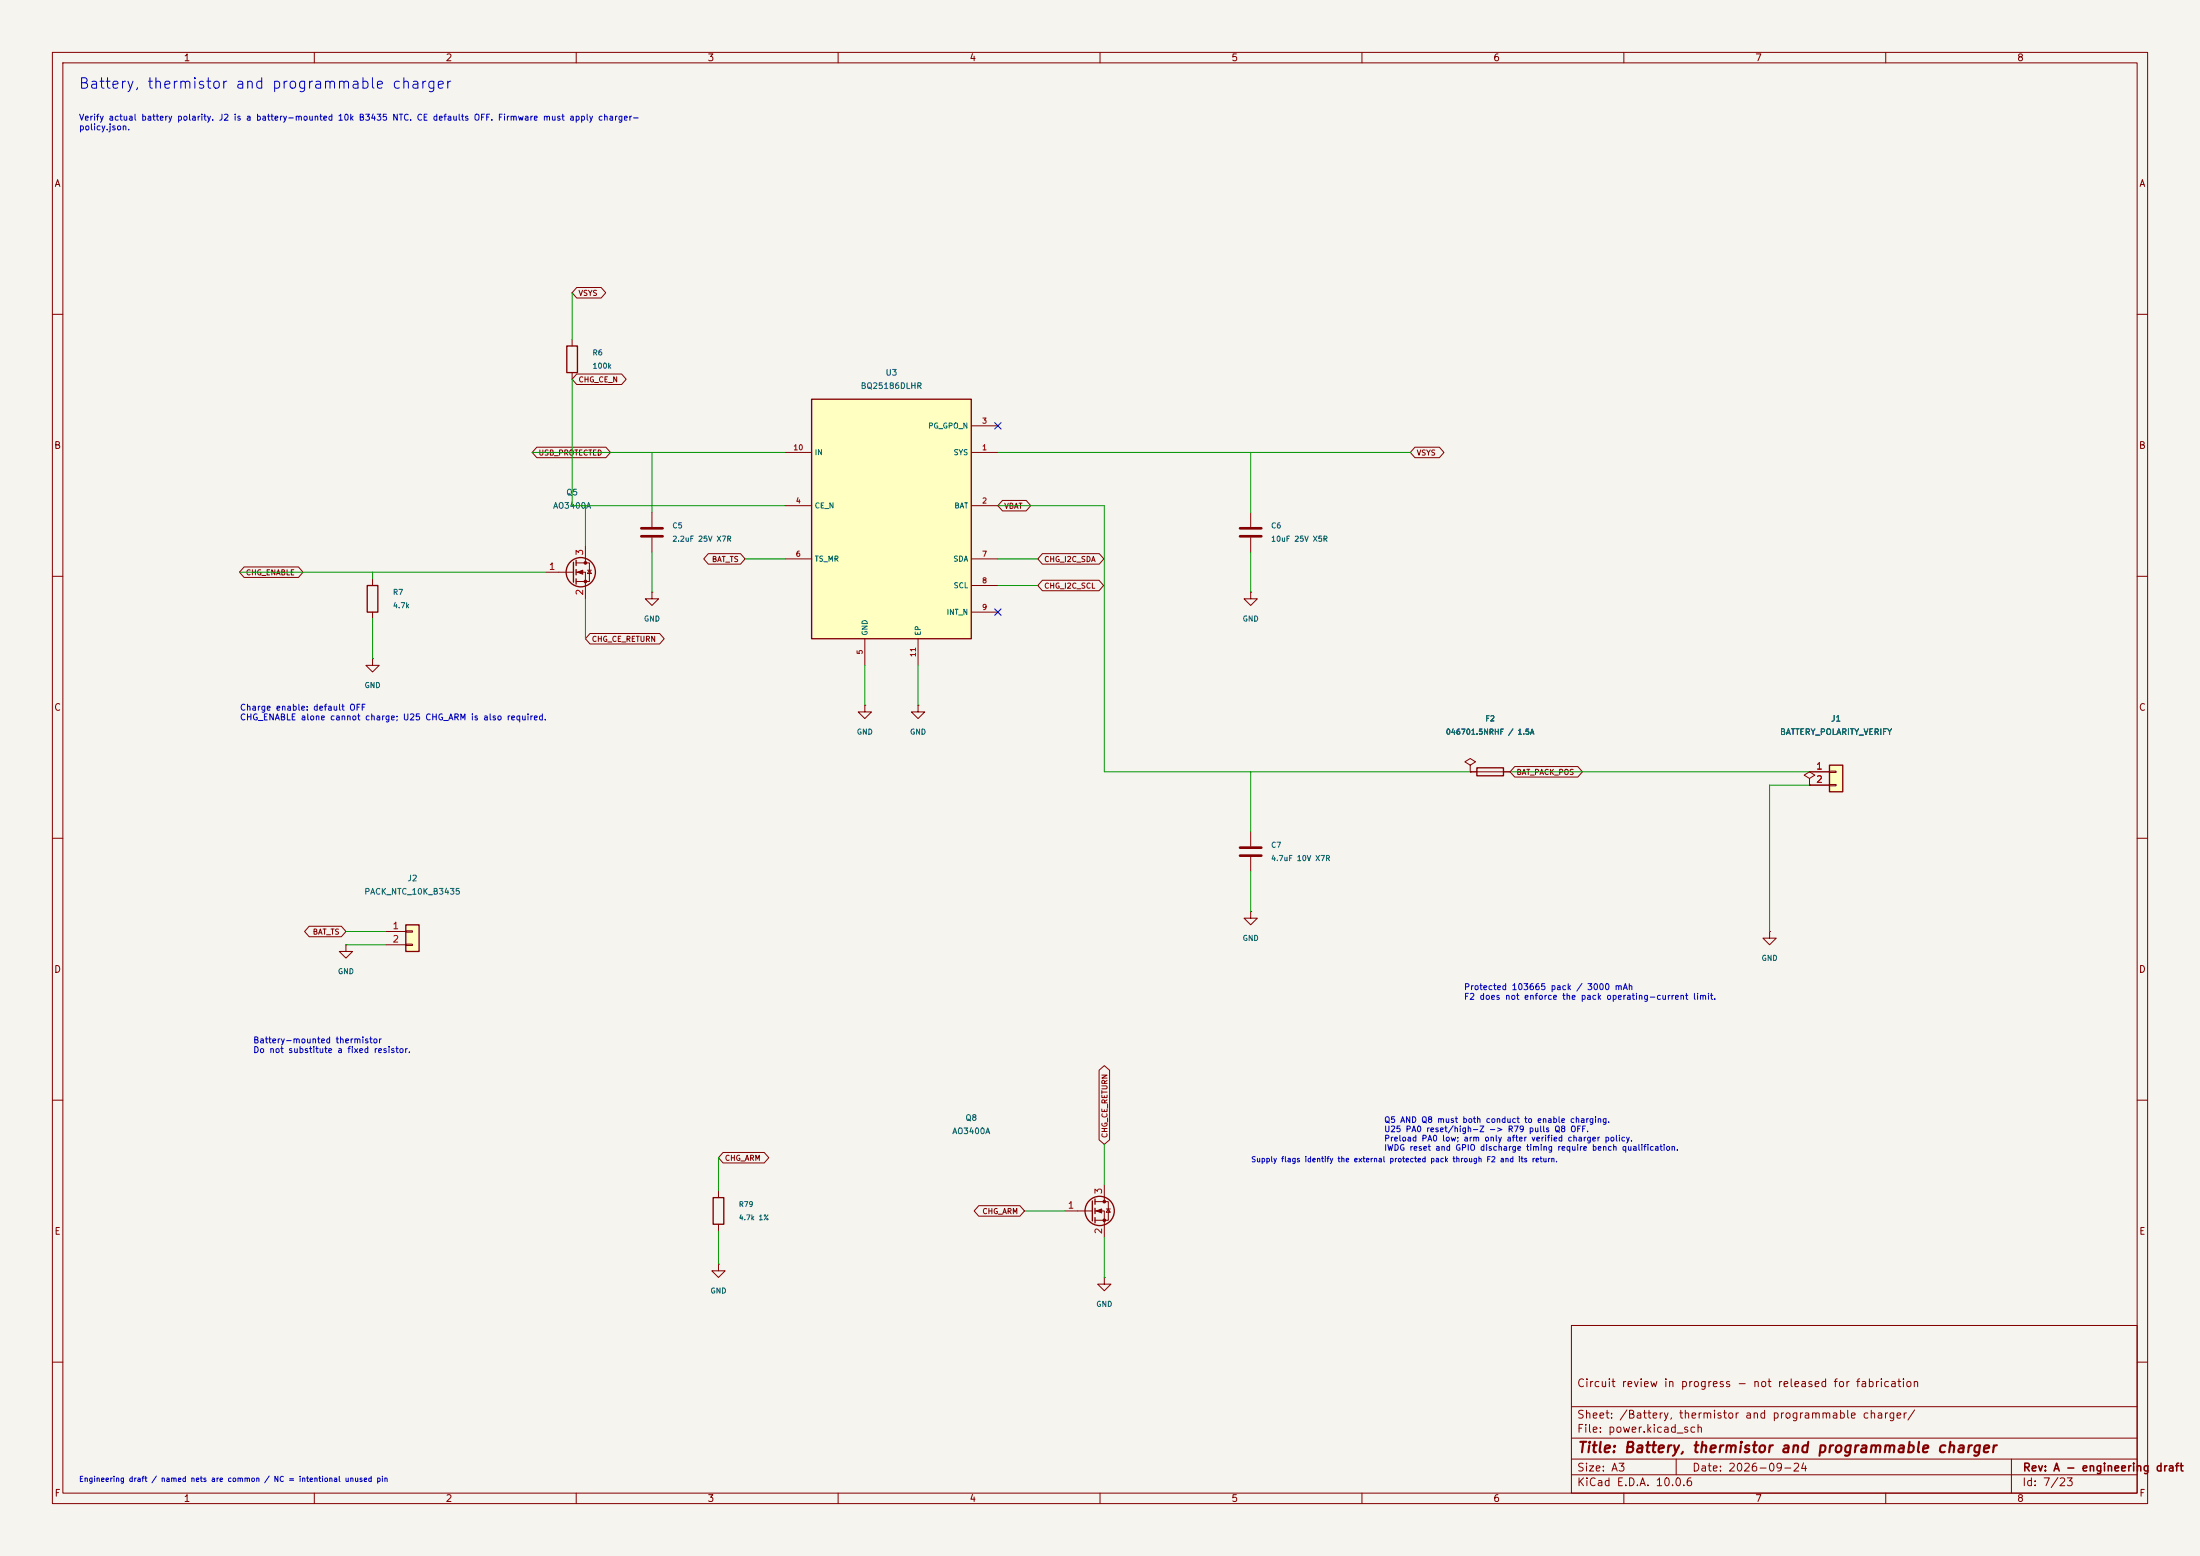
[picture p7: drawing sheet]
(kicad_sch
 (version 20250114)
 (generator "eeschema")
 (paper "A3")
 (title_block
  (title "Battery, thermistor and programmable charger")
  (date "2026-09-24")
  (rev "A - engineering draft")
  (comment 1 "Circuit review in progress - not released for fabrication"))
 (lib_symbols
  (symbol "Handset:BQ25186"
   (pin_names
    (offset 0.5)) (in_bom yes) (on_board yes)
   (property "Reference" "U" (at 0 0 0) (effects (font (size 1.27 1.27))))
   (property "Value" "BQ25186" (at 0 -2.54 0) (effects (font (size 1.27 1.27))))
   (property "Footprint" "Package_DFN_QFN:Texas_DLH0010A_WSON-10-1EP_2.2x2mm_P0.4mm_EP0.9x1.5mm" (at 0 0 0) (effects (font (size 1.27 1.27)) (hide yes)))
   (symbol "BQ25186_0_1"
    (rectangle (start -15.24 20.32) (end 15.24 -25.4) (stroke (width 0.254) (type default)) (fill (type background))))
   (symbol "BQ25186_1_1"
    (pin power_out line (at 20.32 10.16 180) (length 5.08) (name "SYS" (effects (font (size 1 1)))) (number "1" (effects (font (size 1 1)))))
    (pin power_in line (at 20.32 0 180) (length 5.08) (name "BAT" (effects (font (size 1 1)))) (number "2" (effects (font (size 1 1)))))
    (pin open_collector line (at 20.32 15.24 180) (length 5.08) (name "PG_GPO_N" (effects (font (size 1 1)))) (number "3" (effects (font (size 1 1)))))
    (pin input line (at -20.32 0 0) (length 5.08) (name "CE_N" (effects (font (size 1 1)))) (number "4" (effects (font (size 1 1)))))
    (pin power_in line (at -5.08 -30.48 90) (length 5.08) (name "GND" (effects (font (size 1 1)))) (number "5" (effects (font (size 1 1)))))
    (pin passive line (at -20.32 -10.16 0) (length 5.08) (name "TS_MR" (effects (font (size 1 1)))) (number "6" (effects (font (size 1 1)))))
    (pin bidirectional line (at 20.32 -10.16 180) (length 5.08) (name "SDA" (effects (font (size 1 1)))) (number "7" (effects (font (size 1 1)))))
    (pin input line (at 20.32 -15.24 180) (length 5.08) (name "SCL" (effects (font (size 1 1)))) (number "8" (effects (font (size 1 1)))))
    (pin open_collector line (at 20.32 -20.32 180) (length 5.08) (name "INT_N" (effects (font (size 1 1)))) (number "9" (effects (font (size 1 1)))))
    (pin power_in line (at -20.32 10.16 0) (length 5.08) (name "IN" (effects (font (size 1 1)))) (number "10" (effects (font (size 1 1)))))
    (pin power_in line (at 5.08 -30.48 90) (length 5.08) (name "EP" (effects (font (size 1 1)))) (number "11" (effects (font (size 1 1)))))))
  (symbol "Device:C"
   (pin_numbers (hide yes))
   (pin_names
    (offset 0.254)) (exclude_from_sim no) (in_bom yes) (on_board yes)
   (in_pos_files yes)
   (duplicate_pin_numbers_are_jumpers no)
   (property "Reference" "C" (at 0.635 2.54 0) (show_name no) (do_not_autoplace no) (effects (font (size 1.27 1.27)) (justify left)))
   (property "Value" "C" (at 0.635 -2.54 0) (show_name no) (do_not_autoplace no) (effects (font (size 1.27 1.27)) (justify left)))
   (property "Footprint" "" (at 0.9652 -3.81 0) (show_name no) (do_not_autoplace no) (hide yes) (effects (font (size 1.27 1.27))))
   (property "Datasheet" "" (at 0 0 0) (show_name no) (do_not_autoplace no) (hide yes) (effects (font (size 1.27 1.27))))
   (property "Description" "Unpolarized capacitor" (at 0 0 0) (show_name no) (do_not_autoplace no) (hide yes) (effects (font (size 1.27 1.27))))
   (symbol "C_0_1"
    (polyline (pts (xy -2.032 0.762) (xy 2.032 0.762)) (stroke (width 0.508) (type default)) (fill (type none)))
    (polyline (pts (xy -2.032 -0.762) (xy 2.032 -0.762)) (stroke (width 0.508) (type default)) (fill (type none))))
   (symbol "C_1_1"
    (pin passive line (at 0 3.81 270) (length 2.794) (name "" (effects (font (size 1.27 1.27)))) (number "1" (effects (font (size 1.27 1.27)))))
    (pin passive line (at 0 -3.81 90) (length 2.794) (name "" (effects (font (size 1.27 1.27)))) (number "2" (effects (font (size 1.27 1.27))))))
   (embedded_fonts no))
  (symbol "Device:Fuse"
   (pin_numbers (hide yes))
   (pin_names
    (offset 0)) (exclude_from_sim no) (in_bom yes) (on_board yes)
   (in_pos_files yes)
   (duplicate_pin_numbers_are_jumpers no)
   (property "Reference" "F" (at 2.032 0 90) (show_name no) (do_not_autoplace no) (effects (font (size 1.27 1.27))))
   (property "Value" "Fuse" (at -1.905 0 90) (show_name no) (do_not_autoplace no) (effects (font (size 1.27 1.27))))
   (property "Footprint" "" (at -1.778 0 90) (show_name no) (do_not_autoplace no) (hide yes) (effects (font (size 1.27 1.27))))
   (property "Datasheet" "" (at 0 0 0) (show_name no) (do_not_autoplace no) (hide yes) (effects (font (size 1.27 1.27))))
   (property "Description" "Fuse" (at 0 0 0) (show_name no) (do_not_autoplace no) (hide yes) (effects (font (size 1.27 1.27))))
   (symbol "Fuse_0_1"
    (rectangle (start -0.762 -2.54) (end 0.762 2.54) (stroke (width 0.254) (type default)) (fill (type none)))
    (polyline (pts (xy 0 2.54) (xy 0 -2.54)) (stroke (width 0) (type default)) (fill (type none))))
   (symbol "Fuse_1_1"
    (pin passive line (at 0 3.81 270) (length 1.27) (name "" (effects (font (size 1.27 1.27)))) (number "1" (effects (font (size 1.27 1.27)))))
    (pin passive line (at 0 -3.81 90) (length 1.27) (name "" (effects (font (size 1.27 1.27)))) (number "2" (effects (font (size 1.27 1.27))))))
   (embedded_fonts no))
  (symbol "Device:R"
   (pin_numbers (hide yes))
   (pin_names
    (offset 0)) (exclude_from_sim no) (in_bom yes) (on_board yes)
   (in_pos_files yes)
   (duplicate_pin_numbers_are_jumpers no)
   (property "Reference" "R" (at 2.032 0 90) (show_name no) (do_not_autoplace no) (effects (font (size 1.27 1.27))))
   (property "Value" "R" (at 0 0 90) (show_name no) (do_not_autoplace no) (effects (font (size 1.27 1.27))))
   (property "Footprint" "" (at -1.778 0 90) (show_name no) (do_not_autoplace no) (hide yes) (effects (font (size 1.27 1.27))))
   (property "Datasheet" "" (at 0 0 0) (show_name no) (do_not_autoplace no) (hide yes) (effects (font (size 1.27 1.27))))
   (property "Description" "Resistor" (at 0 0 0) (show_name no) (do_not_autoplace no) (hide yes) (effects (font (size 1.27 1.27))))
   (symbol "R_0_1"
    (rectangle (start -1.016 -2.54) (end 1.016 2.54) (stroke (width 0.254) (type default)) (fill (type none))))
   (symbol "R_1_1"
    (pin passive line (at 0 3.81 270) (length 1.27) (name "" (effects (font (size 1.27 1.27)))) (number "1" (effects (font (size 1.27 1.27)))))
    (pin passive line (at 0 -3.81 90) (length 1.27) (name "" (effects (font (size 1.27 1.27)))) (number "2" (effects (font (size 1.27 1.27))))))
   (embedded_fonts no))
  (symbol "Connector_Generic:Conn_01x02"
   (pin_names
    (offset 1.016) (hide yes)) (exclude_from_sim no) (in_bom yes) (on_board yes)
   (in_pos_files yes)
   (duplicate_pin_numbers_are_jumpers no)
   (property "Reference" "J" (at 0 2.54 0) (show_name no) (do_not_autoplace no) (effects (font (size 1.27 1.27))))
   (property "Value" "Conn_01x02" (at 0 -5.08 0) (show_name no) (do_not_autoplace no) (effects (font (size 1.27 1.27))))
   (property "Footprint" "" (at 0 0 0) (show_name no) (do_not_autoplace no) (hide yes) (effects (font (size 1.27 1.27))))
   (property "Datasheet" "" (at 0 0 0) (show_name no) (do_not_autoplace no) (hide yes) (effects (font (size 1.27 1.27))))
   (property "Description" "Generic connector, single row, 01x02, script generated (kicad-library-utils/schlib/autogen/connector/)" (at 0 0 0) (show_name no) (do_not_autoplace no) (hide yes) (effects (font (size 1.27 1.27))))
   (symbol "Conn_01x02_1_1"
    (rectangle (start -1.27 1.27) (end 1.27 -3.81) (stroke (width 0.254) (type default)) (fill (type background)))
    (rectangle (start -1.27 0.127) (end 0 -0.127) (stroke (width 0.1524) (type default)) (fill (type none)))
    (rectangle (start -1.27 -2.413) (end 0 -2.667) (stroke (width 0.1524) (type default)) (fill (type none)))
    (pin passive line (at -5.08 0 0) (length 3.81) (name "Pin_1" (effects (font (size 1.27 1.27)))) (number "1" (effects (font (size 1.27 1.27)))))
    (pin passive line (at -5.08 -2.54 0) (length 3.81) (name "Pin_2" (effects (font (size 1.27 1.27)))) (number "2" (effects (font (size 1.27 1.27))))))
   (embedded_fonts no))
  (symbol "Transistor_FET:Q_NMOS_GSD"
   (pin_names
    (offset 0) (hide yes)) (exclude_from_sim no) (in_bom yes) (on_board yes)
   (in_pos_files yes)
   (duplicate_pin_numbers_are_jumpers no)
   (property "Reference" "Q" (at 5.08 1.905 0) (show_name no) (do_not_autoplace no) (effects (font (size 1.27 1.27)) (justify left)))
   (property "Value" "Q_NMOS_GSD" (at 5.08 0 0) (show_name no) (do_not_autoplace no) (effects (font (size 1.27 1.27)) (justify left)))
   (property "Footprint" "" (at 5.08 2.54 0) (show_name no) (do_not_autoplace no) (hide yes) (effects (font (size 1.27 1.27))))
   (property "Datasheet" "" (at 0 0 0) (show_name no) (do_not_autoplace no) (hide yes) (effects (font (size 1.27 1.27))))
   (property "Description" "N-MOSFET transistor, gate/source/drain" (at 0 0 0) (show_name no) (do_not_autoplace no) (hide yes) (effects (font (size 1.27 1.27))))
   (symbol "Q_NMOS_GSD_0_1"
    (polyline (pts (xy 0.254 1.905) (xy 0.254 -1.905)) (stroke (width 0.254) (type default)) (fill (type none)))
    (polyline (pts (xy 0.254 0) (xy -2.54 0)) (stroke (width 0) (type default)) (fill (type none)))
    (polyline (pts (xy 0.762 2.286) (xy 0.762 1.27)) (stroke (width 0.254) (type default)) (fill (type none)))
    (polyline (pts (xy 0.762 0.508) (xy 0.762 -0.508)) (stroke (width 0.254) (type default)) (fill (type none)))
    (polyline (pts (xy 0.762 -1.27) (xy 0.762 -2.286)) (stroke (width 0.254) (type default)) (fill (type none)))
    (polyline (pts (xy 0.762 -1.778) (xy 3.302 -1.778) (xy 3.302 1.778) (xy 0.762 1.778)) (stroke (width 0) (type default)) (fill (type none)))
    (polyline (pts (xy 1.016 0) (xy 2.032 0.381) (xy 2.032 -0.381) (xy 1.016 0)) (stroke (width 0) (type default)) (fill (type outline)))
    (circle (center 1.651 0) (radius 2.794) (stroke (width 0.254) (type default)) (fill (type none)))
    (polyline (pts (xy 2.54 2.54) (xy 2.54 1.778)) (stroke (width 0) (type default)) (fill (type none)))
    (circle (center 2.54 1.778) (radius 0.254) (stroke (width 0) (type default)) (fill (type outline)))
    (circle (center 2.54 -1.778) (radius 0.254) (stroke (width 0) (type default)) (fill (type outline)))
    (polyline (pts (xy 2.54 -2.54) (xy 2.54 0) (xy 0.762 0)) (stroke (width 0) (type default)) (fill (type none)))
    (polyline (pts (xy 2.921 0.381) (xy 3.683 0.381)) (stroke (width 0) (type default)) (fill (type none)))
    (polyline (pts (xy 3.302 0.381) (xy 2.921 -0.254) (xy 3.683 -0.254) (xy 3.302 0.381)) (stroke (width 0) (type default)) (fill (type none))))
   (symbol "Q_NMOS_GSD_1_1"
    (pin input line (at -5.08 0 0) (length 2.54) (name "G" (effects (font (size 1.27 1.27)))) (number "1" (effects (font (size 1.27 1.27)))))
    (pin passive line (at 2.54 -5.08 90) (length 2.54) (name "S" (effects (font (size 1.27 1.27)))) (number "2" (effects (font (size 1.27 1.27)))))
    (pin passive line (at 2.54 5.08 270) (length 2.54) (name "D" (effects (font (size 1.27 1.27)))) (number "3" (effects (font (size 1.27 1.27))))))
   (embedded_fonts no))
  (symbol "power:GND"
   (power global)
   (pin_numbers (hide yes))
   (pin_names
    (offset 0) (hide yes)) (exclude_from_sim no) (in_bom yes) (on_board yes)
   (in_pos_files yes)
   (duplicate_pin_numbers_are_jumpers no)
   (property "Reference" "#PWR" (at 0 -6.35 0) (show_name no) (do_not_autoplace no) (hide yes) (effects (font (size 1.27 1.27))))
   (property "Value" "GND" (at 0 -3.81 0) (show_name no) (do_not_autoplace no) (effects (font (size 1.27 1.27))))
   (property "Footprint" "" (at 0 0 0) (show_name no) (do_not_autoplace no) (hide yes) (effects (font (size 1.27 1.27))))
   (property "Datasheet" "" (at 0 0 0) (show_name no) (do_not_autoplace no) (hide yes) (effects (font (size 1.27 1.27))))
   (property "Description" "Power symbol creates a global label with name \"GND\" , ground" (at 0 0 0) (show_name no) (do_not_autoplace no) (hide yes) (effects (font (size 1.27 1.27))))
   (symbol "GND_0_1"
    (polyline (pts (xy 0 0) (xy 0 -1.27) (xy 1.27 -1.27) (xy 0 -2.54) (xy -1.27 -1.27) (xy 0 -1.27)) (stroke (width 0) (type default)) (fill (type none))))
   (symbol "GND_1_1"
    (pin power_in line (at 0 0 270) (length 0) (name "" (effects (font (size 1.27 1.27)))) (number "1" (effects (font (size 1.27 1.27))))))
   (embedded_fonts no))
  (symbol "power:PWR_FLAG"
   (power global)
   (pin_numbers (hide yes))
   (pin_names
    (offset 0) (hide yes)) (exclude_from_sim no) (in_bom yes) (on_board yes)
   (in_pos_files yes)
   (duplicate_pin_numbers_are_jumpers no)
   (property "Reference" "#FLG" (at 0 1.905 0) (show_name no) (do_not_autoplace no) (hide yes) (effects (font (size 1.27 1.27))))
   (property "Value" "PWR_FLAG" (at 0 3.81 0) (show_name no) (do_not_autoplace no) (effects (font (size 1.27 1.27))))
   (property "Footprint" "" (at 0 0 0) (show_name no) (do_not_autoplace no) (hide yes) (effects (font (size 1.27 1.27))))
   (property "Datasheet" "" (at 0 0 0) (show_name no) (do_not_autoplace no) (hide yes) (effects (font (size 1.27 1.27))))
   (property "Description" "Special symbol for telling ERC where power comes from" (at 0 0 0) (show_name no) (do_not_autoplace no) (hide yes) (effects (font (size 1.27 1.27))))
   (symbol "PWR_FLAG_0_0"
    (pin power_out line (at 0 0 90) (length 0) (name "" (effects (font (size 1.27 1.27)))) (number "1" (effects (font (size 1.27 1.27))))))
   (symbol "PWR_FLAG_0_1"
    (polyline (pts (xy 0 0) (xy 0 1.27) (xy -1.016 1.905) (xy 0 2.54) (xy 1.016 1.905) (xy 0 1.27)) (stroke (width 0) (type default)) (fill (type none))))
   (embedded_fonts no)))
 (text "Battery, thermistor and programmable charger" (at 15 15 0) (effects (font (size 2 2)) (justify left top)))
 (text "Verify actual battery polarity. J2 is a battery-mounted 10k B3435 NTC. CE defaults OFF. Firmware must apply charger-\npolicy.json." (at 15 22 0) (effects (font (size 1.15 1.15)) (justify left top)))
 (text "Engineering draft / named nets are common / NC = intentional unused pin" (at 15 282 0) (effects (font (size 1 1)) (justify left top)))
 (symbol
  (lib_id "Handset:BQ25186") (at 170.18 96.52 0) (unit 1) (in_bom yes) (on_board yes) (dnp no)
  (property "Reference" "U3" (at 170.18 71.12 0) (effects (font (size 1.1 1.1))))
  (property "Value" "BQ25186DLHR" (at 170.18 73.66 0) (effects (font (size 1.1 1.1))))
  (property "Footprint" "Package_DFN_QFN:Texas_DLH0010A_WSON-10-1EP_2.2x2mm_P0.4mm_EP0.9x1.5mm" (at 170.18 96.52 0) (effects (font (size 1 1)) (hide yes))) (pin "1") (pin "2") (pin "3") (pin "4") (pin "5") (pin "6") (pin "7") (pin "8") (pin "9") (pin "10") (pin "11"))
 (symbol
  (lib_id "Device:C") (at 124.46 101.6 0) (unit 1) (in_bom yes) (on_board yes) (dnp no)
  (property "Reference" "C5" (at 128.26999999999998 100.33 0) (effects (font (size 1 1)) (justify left)))
  (property "Value" "2.2uF 25V X7R" (at 128.26999999999998 102.86999999999999 0) (effects (font (size 1 1)) (justify left)))
  (property "Footprint" "Capacitor_SMD:C_0805_2012Metric" (at 124.46 101.6 0) (effects (font (size 1 1)) (hide yes))) (pin "1") (pin "2"))
 (symbol
  (lib_id "Device:C") (at 238.76 101.6 0) (unit 1) (in_bom yes) (on_board yes) (dnp no)
  (property "Reference" "C6" (at 242.57 100.33 0) (effects (font (size 1 1)) (justify left)))
  (property "Value" "10uF 25V X5R" (at 242.57 102.86999999999999 0) (effects (font (size 1 1)) (justify left)))
  (property "Footprint" "Capacitor_SMD:C_0805_2012Metric" (at 238.76 101.6 0) (effects (font (size 1 1)) (hide yes))) (pin "1") (pin "2"))
 (symbol
  (lib_id "Device:C") (at 238.76 162.56 0) (unit 1) (in_bom yes) (on_board yes) (dnp no)
  (property "Reference" "C7" (at 242.57 161.29 0) (effects (font (size 1 1)) (justify left)))
  (property "Value" "4.7uF 10V X7R" (at 242.57 163.83 0) (effects (font (size 1 1)) (justify left)))
  (property "Footprint" "Capacitor_SMD:C_0603_1608Metric" (at 238.76 162.56 0) (effects (font (size 1 1)) (hide yes))) (pin "1") (pin "2"))
 (symbol
  (lib_id "Device:Fuse") (at 284.48 147.32 270) (unit 1) (in_bom yes) (on_board yes) (dnp no)
  (property "Reference" "F2" (at 284.48 137.16 90) (effects (font (size 1 1))))
  (property "Value" "046701.5NRHF / 1.5A" (at 284.48 139.7 90) (effects (font (size 1 1))))
  (property "Footprint" "Fuse:Fuse_0603_1608Metric" (at 284.48 147.32 0) (effects (font (size 1.27 1.27)) (hide yes))) (pin "1") (pin "2"))
 (symbol
  (lib_id "Device:R") (at 109.22 68.58 0) (unit 1) (in_bom yes) (on_board yes) (dnp no)
  (property "Reference" "R6" (at 113.03 67.31 0) (effects (font (size 1 1)) (justify left)))
  (property "Value" "100k" (at 113.03 69.85 0) (effects (font (size 1 1)) (justify left)))
  (property "Footprint" "Resistor_SMD:R_0402_1005Metric" (at 109.22 68.58 0) (effects (font (size 1 1)) (hide yes))) (pin "1") (pin "2"))
 (symbol
  (lib_id "Device:R") (at 71.12 114.3 0) (unit 1) (in_bom yes) (on_board yes) (dnp no)
  (property "Reference" "R7" (at 74.93 113.03 0) (effects (font (size 1 1)) (justify left)))
  (property "Value" "4.7k" (at 74.93 115.57 0) (effects (font (size 1 1)) (justify left)))
  (property "Footprint" "Resistor_SMD:R_0402_1005Metric" (at 71.12 114.3 0) (effects (font (size 1 1)) (hide yes))) (pin "1") (pin "2"))
 (symbol
  (lib_id "Connector_Generic:Conn_01x02") (at 350.52 147.32 0) (unit 1) (in_bom yes) (on_board yes) (dnp no)
  (property "Reference" "J1" (at 350.52 137.16 0) (effects (font (size 1.1 1.1))))
  (property "Value" "BATTERY_POLARITY_VERIFY" (at 350.52 139.7 0) (effects (font (size 1.1 1.1))))
  (property "Footprint" "Connector_JST:JST_PH_B2B-PH-SM4-TB_1x02-1MP_P2.00mm_Vertical" (at 350.52 147.32 0) (effects (font (size 1 1)) (hide yes))) (pin "1") (pin "2"))
 (symbol
  (lib_id "Connector_Generic:Conn_01x02") (at 78.74 177.8 0) (unit 1) (in_bom yes) (on_board yes) (dnp no)
  (property "Reference" "J2" (at 78.74 167.64 0) (effects (font (size 1.1 1.1))))
  (property "Value" "PACK_NTC_10K_B3435" (at 78.74 170.18 0) (effects (font (size 1.1 1.1))))
  (property "Footprint" "Connector_JST:JST_GH_BM02B-GHS-TBT_1x02-1MP_P1.25mm_Vertical" (at 78.74 177.8 0) (effects (font (size 1 1)) (hide yes))) (pin "1") (pin "2"))
 (symbol
  (lib_id "Transistor_FET:Q_NMOS_GSD") (at 109.22 109.22 0) (unit 1) (in_bom yes) (on_board yes) (dnp no)
  (property "Reference" "Q5" (at 109.22 93.98 0) (effects (font (size 1.1 1.1))))
  (property "Value" "AO3400A" (at 109.22 96.52 0) (effects (font (size 1.1 1.1))))
  (property "Footprint" "Package_TO_SOT_SMD:SOT-23" (at 109.22 109.22 0) (effects (font (size 1.27 1.27)) (hide yes))) (pin "1") (pin "2") (pin "3"))
 (wire (pts (xy 101.6000 86.3600) (xy 124.4600 86.3600)) (stroke (width 0) (type default)))
 (wire (pts (xy 124.4600 86.3600) (xy 149.8600 86.3600)) (stroke (width 0) (type default)))
 (global_label "USB_PROTECTED"
  (shape bidirectional) (at 101.6 86.36 0) (effects (font (size 1 1)) (justify left)))
 (wire (pts (xy 124.4600 97.7900) (xy 124.4600 86.3600)) (stroke (width 0) (type default)))
 (junction (at 124.46 86.36)
  (diameter 0) (color 0 0 0 0))
 (wire (pts (xy 269.2400 86.3600) (xy 238.7600 86.3600)) (stroke (width 0) (type default)))
 (wire (pts (xy 238.7600 86.3600) (xy 190.5000 86.3600)) (stroke (width 0) (type default)))
 (global_label "VSYS"
  (shape bidirectional) (at 269.24 86.36 0) (effects (font (size 1 1)) (justify left)))
 (wire (pts (xy 238.7600 97.7900) (xy 238.7600 86.3600)) (stroke (width 0) (type default)))
 (junction (at 238.76 86.36)
  (diameter 0) (color 0 0 0 0))
 (wire (pts (xy 190.5000 96.5200) (xy 210.8200 96.5200)) (stroke (width 0) (type default)))
 (wire (pts (xy 210.8200 96.5200) (xy 210.8200 147.3200)) (stroke (width 0) (type default)))
 (wire (pts (xy 210.8200 147.3200) (xy 238.7600 147.3200)) (stroke (width 0) (type default)))
 (wire (pts (xy 238.7600 147.3200) (xy 280.6700 147.3200)) (stroke (width 0) (type default)))
 (global_label "VBAT"
  (shape bidirectional) (at 190.5 96.52 0) (effects (font (size 1 1)) (justify left)))
 (wire (pts (xy 238.7600 158.7500) (xy 238.7600 147.3200)) (stroke (width 0) (type default)))
 (junction (at 238.76 147.32)
  (diameter 0) (color 0 0 0 0))
 (wire (pts (xy 288.2900 147.3200) (xy 345.4400 147.3200)) (stroke (width 0) (type default)))
 (global_label "BAT_PACK_POS"
  (shape bidirectional) (at 288.29 147.32 0) (effects (font (size 1 1)) (justify left)))
 (wire (pts (xy 345.4400 149.8600) (xy 337.8200 149.8600)) (stroke (width 0) (type default)))
 (wire (pts (xy 337.8200 149.8600) (xy 337.8200 177.8000)) (stroke (width 0) (type default)))
 (symbol
  (lib_id "power:GND") (at 337.82 177.8 0) (unit 1) (in_bom yes) (on_board yes) (dnp no)
  (property "Reference" "#PWR7024" (at 337.82 177.8 0) (effects (font (size 1 1)) (hide yes)))
  (property "Value" "GND" (at 337.82 182.88000000000002 0) (effects (font (size 1 1)))) (pin "1"))
 (wire (pts (xy 109.2200 64.7700) (xy 109.2200 55.8800)) (stroke (width 0) (type default)))
 (global_label "VSYS"
  (shape bidirectional) (at 109.22 55.88 0) (effects (font (size 1 1)) (justify left)))
 (wire (pts (xy 109.2200 72.3900) (xy 109.2200 96.5200)) (stroke (width 0) (type default)))
 (wire (pts (xy 109.2200 96.5200) (xy 149.8600 96.5200)) (stroke (width 0) (type default)))
 (global_label "CHG_CE_N"
  (shape bidirectional) (at 109.22 72.39 0) (effects (font (size 1 1)) (justify left)))
 (wire (pts (xy 111.7600 104.1400) (xy 111.7600 96.5200)) (stroke (width 0) (type default)))
 (junction (at 111.76 96.52)
  (diameter 0) (color 0 0 0 0))
 (wire (pts (xy 45.7200 109.2200) (xy 71.1200 109.2200)) (stroke (width 0) (type default)))
 (wire (pts (xy 71.1200 109.2200) (xy 104.1400 109.2200)) (stroke (width 0) (type default)))
 (global_label "CHG_ENABLE"
  (shape bidirectional) (at 45.72 109.22 0) (effects (font (size 1 1)) (justify left)))
 (wire (pts (xy 71.1200 110.4900) (xy 71.1200 109.2200)) (stroke (width 0) (type default)))
 (junction (at 71.12 109.22)
  (diameter 0) (color 0 0 0 0))
 (wire (pts (xy 124.4600 105.4100) (xy 124.4600 113.0300)) (stroke (width 0) (type default)))
 (symbol
  (lib_id "power:GND") (at 124.46 113.03 0) (unit 1) (in_bom yes) (on_board yes) (dnp no)
  (property "Reference" "#PWR7039" (at 124.46 113.03 0) (effects (font (size 1 1)) (hide yes)))
  (property "Value" "GND" (at 124.46 118.11 0) (effects (font (size 1 1)))) (pin "1"))
 (wire (pts (xy 238.7600 105.4100) (xy 238.7600 113.0300)) (stroke (width 0) (type default)))
 (symbol
  (lib_id "power:GND") (at 238.76 113.03 0) (unit 1) (in_bom yes) (on_board yes) (dnp no)
  (property "Reference" "#PWR7042" (at 238.76 113.03 0) (effects (font (size 1 1)) (hide yes)))
  (property "Value" "GND" (at 238.76 118.11 0) (effects (font (size 1 1)))) (pin "1"))
 (wire (pts (xy 238.7600 166.3700) (xy 238.7600 173.9900)) (stroke (width 0) (type default)))
 (symbol
  (lib_id "power:GND") (at 238.76 173.99 0) (unit 1) (in_bom yes) (on_board yes) (dnp no)
  (property "Reference" "#PWR7045" (at 238.76 173.99 0) (effects (font (size 1 1)) (hide yes)))
  (property "Value" "GND" (at 238.76 179.07000000000002 0) (effects (font (size 1 1)))) (pin "1"))
 (wire (pts (xy 111.7600 114.3000) (xy 111.7600 121.9200)) (stroke (width 0) (type default)))
 (wire (pts (xy 71.1200 118.1100) (xy 71.1200 125.7300)) (stroke (width 0) (type default)))
 (symbol
  (lib_id "power:GND") (at 71.12 125.73 0) (unit 1) (in_bom yes) (on_board yes) (dnp no)
  (property "Reference" "#PWR7051" (at 71.12 125.73 0) (effects (font (size 1 1)) (hide yes)))
  (property "Value" "GND" (at 71.12 130.81 0) (effects (font (size 1 1)))) (pin "1"))
 (wire (pts (xy 165.1000 127.0000) (xy 165.1000 134.6200)) (stroke (width 0) (type default)))
 (symbol
  (lib_id "power:GND") (at 165.1 134.62 0) (unit 1) (in_bom yes) (on_board yes) (dnp no)
  (property "Reference" "#PWR7054" (at 165.1 134.62 0) (effects (font (size 1 1)) (hide yes)))
  (property "Value" "GND" (at 165.1 139.70000000000002 0) (effects (font (size 1 1)))) (pin "1"))
 (wire (pts (xy 175.2600 127.0000) (xy 175.2600 134.6200)) (stroke (width 0) (type default)))
 (symbol
  (lib_id "power:GND") (at 175.26 134.62 0) (unit 1) (in_bom yes) (on_board yes) (dnp no)
  (property "Reference" "#PWR7057" (at 175.26 134.62 0) (effects (font (size 1 1)) (hide yes)))
  (property "Value" "GND" (at 175.26 139.70000000000002 0) (effects (font (size 1 1)))) (pin "1"))
 (text "Protected 103665 pack / 3000 mAh\nF2 does not enforce the pack operating-current limit." (at 279.4 187.96 0) (effects (font (size 1.15 1.15)) (justify left top)))
 (text "Battery-mounted thermistor\nDo not substitute a fixed resistor." (at 48.26 198.12 0) (effects (font (size 1.15 1.15)) (justify left top)))
 (text "Charge enable: default OFF\nCHG_ENABLE alone cannot charge; U25 CHG_ARM is also required." (at 45.72 134.62 0) (effects (font (size 1.15 1.15)) (justify left top)))
 (symbol
  (lib_id "power:PWR_FLAG") (at 280.67 147.32 0) (unit 1) (in_bom yes) (on_board yes) (dnp no)
  (property "Reference" "#FLG7062" (at 280.67 147.32 0) (effects (font (size 1 1)) (hide yes)))
  (property "Value" "PWR_FLAG" (at 280.67 142.23999999999998 0) (effects (font (size 1 1)) (hide yes))) (pin "1"))
 (symbol
  (lib_id "power:PWR_FLAG") (at 345.44 149.86 0) (unit 1) (in_bom yes) (on_board yes) (dnp no)
  (property "Reference" "#FLG7064" (at 345.44 149.86 0) (effects (font (size 1 1)) (hide yes)))
  (property "Value" "PWR_FLAG" (at 345.44 144.78 0) (effects (font (size 1 1)) (hide yes))) (pin "1"))
 (text "Supply flags identify the external protected pack through F2 and its return." (at 238.76 220.98 0) (effects (font (size 1 1)) (justify left top)))
 (no_connect (at 190.5 81.28))
 (wire (pts (xy 149.8600 106.6800) (xy 142.2400 106.6800)) (stroke (width 0) (type default)))
 (global_label "BAT_TS"
  (shape bidirectional) (at 142.24 106.68 0.0) (effects (font (size 1 1)) (justify right)))
 (wire (pts (xy 190.5000 106.6800) (xy 198.1200 106.6800)) (stroke (width 0) (type default)))
 (global_label "CHG_I2C_SDA"
  (shape bidirectional) (at 198.12 106.68 180.0) (effects (font (size 1 1)) (justify left)))
 (wire (pts (xy 190.5000 111.7600) (xy 198.1200 111.7600)) (stroke (width 0) (type default)))
 (global_label "CHG_I2C_SCL"
  (shape bidirectional) (at 198.12 111.76 180.0) (effects (font (size 1 1)) (justify left)))
 (no_connect (at 190.5 116.84))
 (wire (pts (xy 73.6600 177.8000) (xy 66.0400 177.8000)) (stroke (width 0) (type default)))
 (global_label "BAT_TS"
  (shape bidirectional) (at 66.04 177.8 0.0) (effects (font (size 1 1)) (justify right)))
 (wire (pts (xy 73.6600 180.3400) (xy 66.0400 180.3400)) (stroke (width 0) (type default)))
 (symbol
  (lib_id "power:GND") (at 66.04 180.34 0) (unit 1) (in_bom yes) (on_board yes) (dnp no)
  (property "Reference" "#PWR7078" (at 66.04 180.34 0) (effects (font (size 1 1)) (hide yes)))
  (property "Value" "GND" (at 66.04 185.42000000000002 0) (effects (font (size 1 1)))) (pin "1"))
 (global_label "CHG_CE_RETURN"
  (shape bidirectional) (at 111.76 121.92 0) (effects (font (size 1 1)) (justify left)))
 (symbol
  (lib_id "Transistor_FET:Q_NMOS_GSD") (at 208.28 231.14 0) (unit 1) (in_bom yes) (on_board yes) (dnp no)
  (property "Reference" "Q8" (at 185.42 213.36 0) (effects (font (size 1.1 1.1))))
  (property "Value" "AO3400A" (at 185.42 215.9 0) (effects (font (size 1.1 1.1))))
  (property "Footprint" "Package_TO_SOT_SMD:SOT-23" (at 208.28 231.14 0) (effects (font (size 1.27 1.27)) (hide yes))) (pin "1") (pin "2") (pin "3")
  (property "MPN" "AO3400A" (at 208.28 231.14 0) (effects (font (size 1 1)) (hide yes))))
 (symbol
  (lib_id "Device:R") (at 137.16 231.14 0) (unit 1) (in_bom yes) (on_board yes) (dnp no)
  (property "Reference" "R79" (at 140.97 229.86999999999998 0) (effects (font (size 0.95 0.95)) (justify left)))
  (property "Value" "4.7k 1%" (at 140.97 232.41 0) (effects (font (size 0.95 0.95)) (justify left)))
  (property "Footprint" "Resistor_SMD:R_0402_1005Metric" (at 137.16 231.14 0) (effects (font (size 1 1)) (hide yes))) (pin "1") (pin "2")
  (property "MPN" "RC0402FR-074K7L" (at 137.16 231.14 0) (effects (font (size 1 1)) (hide yes))))
 (wire (pts (xy 137.1600 227.3300) (xy 137.1600 220.9800)) (stroke (width 0) (type default)))
 (wire (pts (xy 137.1600 234.9500) (xy 137.1600 241.3000)) (stroke (width 0) (type default)))
 (global_label "CHG_ARM"
  (shape bidirectional) (at 137.16 220.98 0) (effects (font (size 1 1)) (justify left)))
 (symbol
  (lib_id "power:GND") (at 137.16 241.29999999999998 0) (unit 1) (in_bom yes) (on_board yes) (dnp no)
  (property "Reference" "#PWR8004" (at 137.16 241.29999999999998 0) (effects (font (size 1 1)) (hide yes)))
  (property "Value" "GND" (at 137.16 246.38 0) (effects (font (size 1 1)))) (pin "1"))
 (text "Q5 AND Q8 must both conduct to enable charging.\nU25 PA0 reset/high-Z -> R79 pulls Q8 OFF.\nPreload PA0 low; arm only after verified charger policy.\nIWDG reset and GPIO discharge timing require bench qualification." (at 264.16 213.36 0) (effects (font (size 1.1 1.1)) (justify left top)))
 (wire (pts (xy 203.2000 231.1400) (xy 195.5800 231.1400)) (stroke (width 0) (type default)))
 (global_label "CHG_ARM"
  (shape bidirectional) (at 195.58 231.14 0.0) (effects (font (size 1 1)) (justify right)))
 (wire (pts (xy 210.8200 236.2200) (xy 210.8200 243.8400)) (stroke (width 0) (type default)))
 (symbol
  (lib_id "power:GND") (at 210.82 243.84 0) (unit 1) (in_bom yes) (on_board yes) (dnp no)
  (property "Reference" "#PWR8010" (at 210.82 243.84 0) (effects (font (size 1 1)) (hide yes)))
  (property "Value" "GND" (at 210.82 248.92000000000002 0) (effects (font (size 1 1)))) (pin "1"))
 (wire (pts (xy 210.8200 226.0600) (xy 210.8200 218.4400)) (stroke (width 0) (type default)))
 (global_label "CHG_CE_RETURN"
  (shape bidirectional) (at 210.82 218.44 270.0) (effects (font (size 1 1)) (justify left))))
